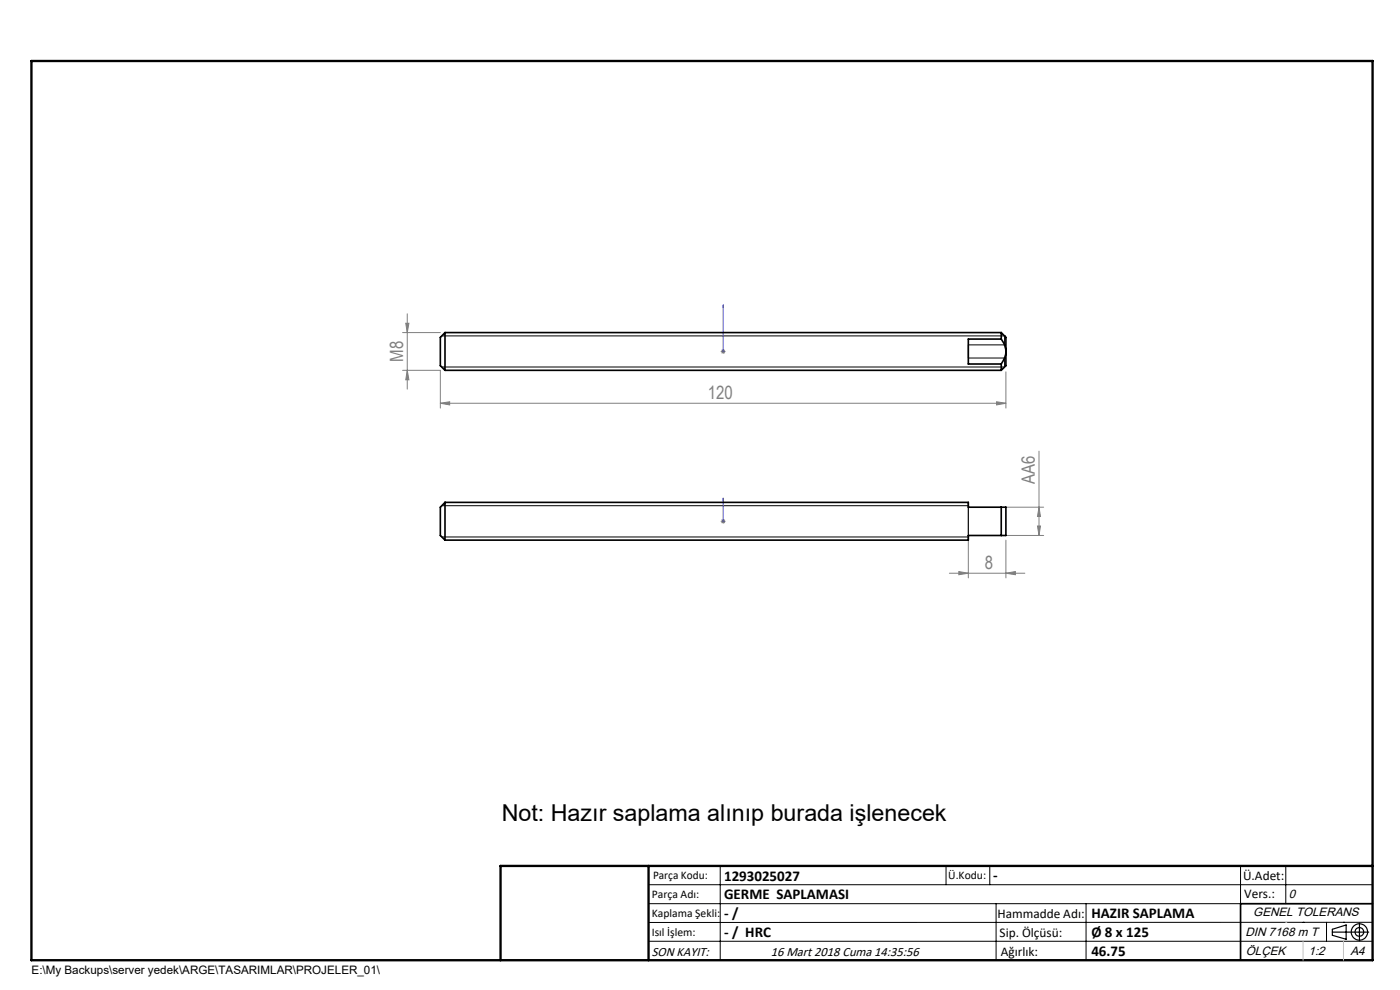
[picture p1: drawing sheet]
<svg xmlns="http://www.w3.org/2000/svg" width="297mm" height="210mm" viewBox="0 0 297 210" stroke-linecap="round" stroke-linejoin="round" font-family="sans-serif">
<g fill="none" stroke="#000" stroke-width=".21">
<path d="M93.7 71.3h119.4M213.1 71.3v1.9h-7.7v2.7h7.7v1.9h-119.4M213.1 71.3h.1M93.7 107.3h111.7M93.7 113.9h111.7M137.6 187.7h153.6M137.6 191.7h153.6M137.6 199.7h153.6M152.8 183.7v20M200.7 183.7v4M210 183.7v4M211.3 191.7v12"/>
<path d="M230.4 191.7v12M263.2 183.7v20M272.8 183.7v8M276.4 195.6h.1M281.4 195.6v4.1M285 195.6h.1M291.2 195.6l-153.6 .1"/>
</g>
<g fill="none" stroke="#000" stroke-width=".25">
<path d="M205.4 106.6v8M282.6 197.7h7.8M282.6 197.1l3-.9v3l-3-.8zM288.4 195.8v3.8M106.2 203.7h185"/>
<circle cx="288.4" cy="197.7" r="1.74"/>
<circle cx="288.4" cy="197.7" r=".93"/>
</g>
<path d="M153.4 74.4v.3zM153.4 64.7v.5v-.5M153.4 74.6h.1M153.4 64.7v9.9M153.4 105.6v.5v-.5M153.4 110.4v.3zM153.4 110.6h.1M153.4 105.6v5" fill="none" stroke="#00f" stroke-width=".21"/>
<g fill="none" stroke="#808080" stroke-width=".21">
<path d="M85.4 78.6h8v8M85.4 70.5h8M86.1 68.6h.6l-.3 1.9zM86.4 66.6v15.9M86.4 78.6l.3 2h-.6zM152.9 74.6h1M153.1 74.2l.7 .7M153.4 74v1.1M153.8 74.2l-.7 .7M213.4 78.9v7.7M93.4 85.5l2-.3v.7zM93.4 85.5h120"/>
<path d="M211.4 85.2l2 .3-2 .4zM220.4 95.7v17.9M152.9 110.6h1M153.1 110.2l.7 .7M153.4 110.1v1M153.8 110.2l-.7 .7M205.4 114.6v8M213.4 114.6v8M213.4 113.6h8M213.4 107.6h8M220.1 111.6h.6l-.3 2zM220.4 107.6l.3 2h-.6z"/>
<path d="M201.4 121.6h16M203.4 121.2l2 .4-2 .3zM213.4 121.6l2-.4v.7z"/>
</g>
<path d="M291.2 191.7h-28v12" fill="none" stroke="#000" stroke-width=".35"/>
<path d="M6.7 12.9h284.5v190.8h-284.5zM137.6 183.7v20M291.2 183.7h-185v20" fill="none" stroke="#000" stroke-width=".5"/>
<path d="M276.4 199.7v4M285 199.7v4" fill="none" stroke="#c0c0c0" stroke-width=".21"/>
<path d="M272.8 195.6h.1" fill="none" stroke="#c0c0c0" stroke-width=".25"/>
<g fill="#00f">
<path d="M153.4 74.4v.3zM153.4 64.7v.5z"/>
<path d="M153.4 105.6v.5zM153.4 110.4v.3z"/>
</g>
<g fill="#808080">
<path d="M213.4 121.6l2-.4v.7zM203.4 121.2l2 .4-2 .3z"/>
<path d="M93.4 85.5l2-.3v.7zM211.4 85.2l2 .3-2 .4z"/>
<path d="M220.1 111.6h.6l-.3 2zM220.4 107.6l.3 2h-.6z"/>
<path d="M86.1 68.6h.6l-.3 1.9zM86.4 78.6l.3 2h-.6z"/>
</g>
<g fill="none" stroke="#000" stroke-width=".35">
<path d="M94.4 70.5v8.1M94.4 70.5l-1 1.1v6l1 1M94.4 78.6h118M94.4 70.5h118M212.4 71.9h-7v5.3h7M212.4 77.2v1.4M212.4 70.5v1.4M212.4 71.9a4.7 4.7 0 0 1 1 2.7M212.4 70.5l1 1.1v3M213.4 74.6a4.7 4.7 0 0 1-1 2.6M213.4 74.6v3l-1 1M94.4 106.6v8"/>
<path d="M94.4 106.6l-1 1v6l1 1M94.4 106.6h111v1h7M212.4 113.6h-7v1h-111M212.4 107.6v6M212.4 107.6h1v6h-1"/>
</g>
<text font-size="4.9" x="106.4" y="174.1">Not: Hazır saplama alınıp burada işlenecek</text>
<g font-size="3.9" fill="#808080">
<text x="85.6" y="76.7" transform="rotate(-90 85.6 76.7)">M8</text>
<text x="150.2" y="84.7">120</text>
<text x="219.6" y="102.6" transform="rotate(-90 219.6 102.6)">AA6</text>
<text x="208.9" y="120.7">8</text>
</g>
<g font-size="3.2">
<text x="153.6" y="186.8">1293025027</text>
<text x="153.6" y="190.8">GERME SAPLAMASI</text>
<text x="210.7" y="186.6">-</text>
<text x="153.6" y="194.8">- /</text>
<text x="231.5" y="194.8">HAZIR SAPLAMA</text>
<text x="153.6" y="198.8">- / HRC</text>
<text x="231.5" y="198.7">Ø 8 x 125</text>
<text x="231.5" y="202.8">46.75</text>
</g>
<g font-size="2.8">
<text x="263.7" y="186.7">Ü.Adet:</text>
<text x="263.9" y="190.5">Vers.:</text>
<text x="211.6" y="194.8">Hammadde Adı:</text>
<text x="138.3" y="202.8">SON KAYIT:</text>
<text x="163.5" y="202.8">16 Mart 2018 Cuma 14:35:56</text>
<text x="212.1" y="198.7">Sip. Ölçüsü:</text>
<text x="212.3" y="202.7">Ağırlık:</text>
</g>
<g font-size="2.6">
<text x="273.4" y="190.4">0</text>
<text x="265.9" y="194.4">GENEL TOLERANS</text>
<text x="264.2" y="198.5">DIN 7168 m T</text>
<text x="264.3" y="202.6">ÖLÇEK</text>
<text x="277.6" y="202.6">1:2</text>
<text x="286.5" y="202.6">A4</text>
</g>
<g font-size="2.5">
<text x="138.3" y="190.5">Parça Adı:</text>
<text x="138.5" y="186.5">Parça Kodu:</text>
<text x="201.2" y="186.5">Ü.Kodu:</text>
<text x="138.3" y="194.5">Kaplama Şekli:</text>
<text x="138.3" y="198.6">Isıl İşlem:</text>
<text x="6.7" y="206.7">E:\My Backups\server yedek\ARGE\TASARIMLAR\PROJELER_01\</text>
</g>
</svg>
